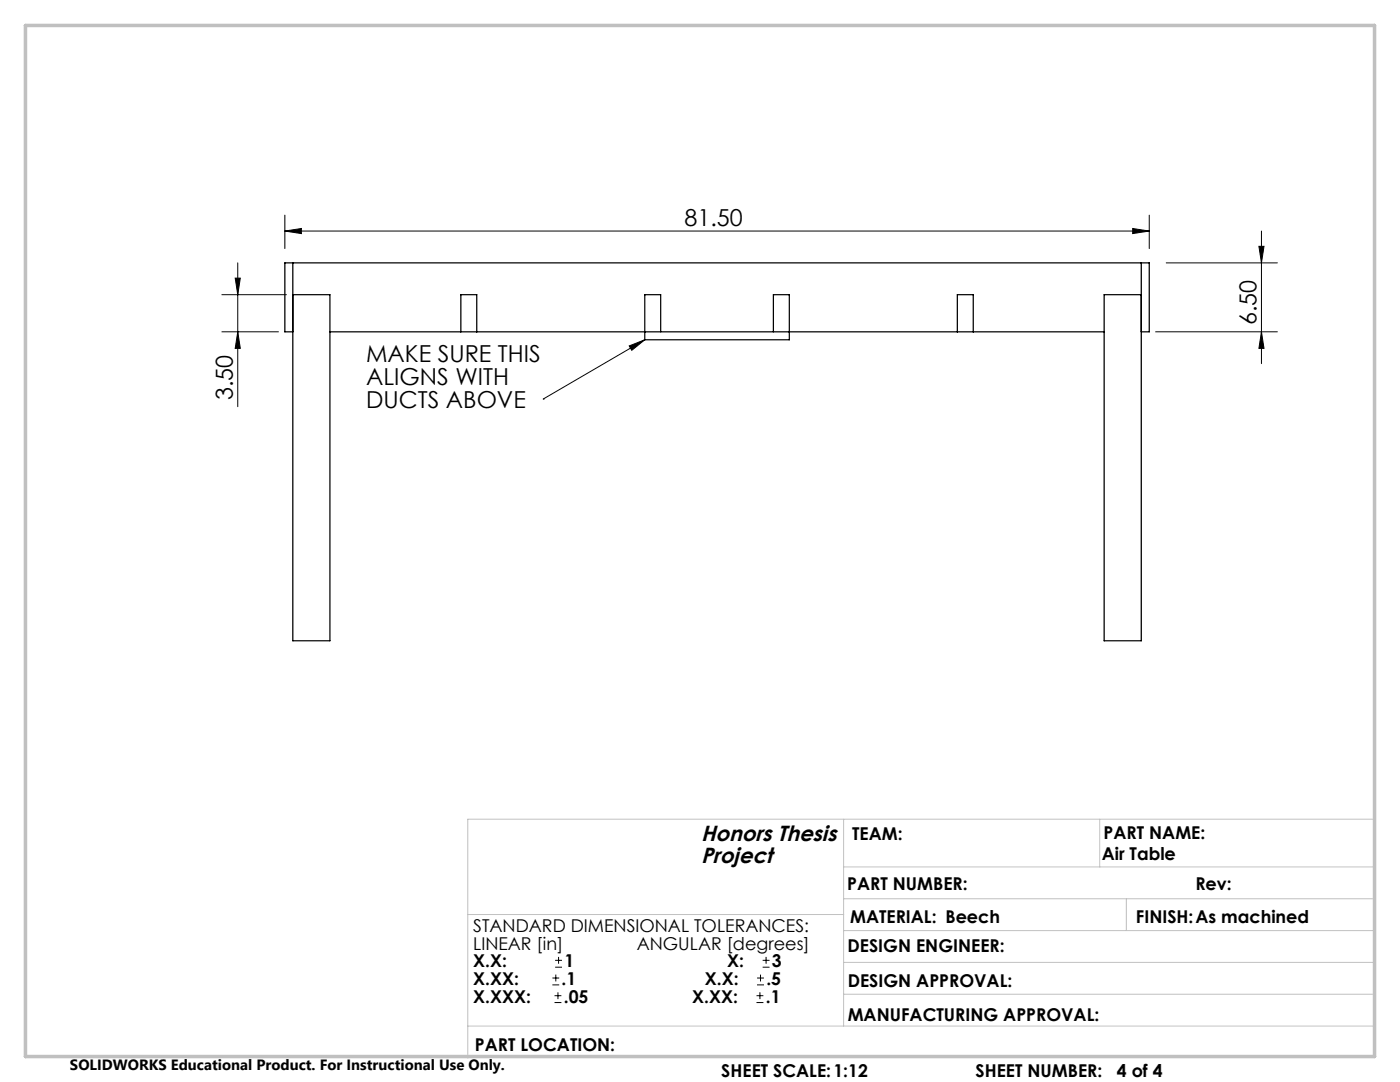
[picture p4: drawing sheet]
<svg xmlns="http://www.w3.org/2000/svg" width="279mm" height="216mm" viewBox="0 0 279 216" stroke-linecap="round" stroke-linejoin="round" font-family="sans-serif">
<path d="M58.4 52.5v75.4h7.4v-69.1h-7.4M227.8 52.5v75.4h-7.4v-69.1h7.4M58.4 66.2h-1.6v-13.7h172.6v13.7h-1.6M65.8 66.2h154.6M92 66.2v-7.4h3.1v7.4M131.9 66.2v-7.4h-3.2v9h28.8v-9h-3.2v7.4M191.1 66.2v-7.4h3.1v7.4" fill="none" stroke="#000" stroke-width=".25"/>
<g fill="none" stroke="#000" stroke-width=".2">
<path d="M44.3 58.8h12.9M46.9 55.5h1.1l-.6 3.3zM47.4 52.5v28.7M56.8 46.1l3.3-.5v1zM56.8 42.9v6.7M56.8 46.1h172.6M226.1 45.6l3.3 .5-3.3 .5zM229.4 42.9v6.7M232.7 52.5h22.2M251.2 49.2h1.1l-.5 3.3zM251.8 46.1v26.5M44.3 66.2h11.3"/>
<path d="M47.4 66.2l.6 3.3h-1.1zM108.4 79.6h.1M125.6 69l3.1-1.2-2.6 2.1zM128.7 67.8l-20.3 11.8M230.6 66.2h24.3M251.8 66.2l.5 3.3h-1.1zM110.2 196.5h1.4M110.2 195.2h1.4M110.7 198.7h1.3M110.8 193h1.4M110.8 191.6h1.4M110.9 194.5v1.3"/>
<path d="M111.4 198v1.4M111.5 190.9v1.4M151 198.7h1.3M151.1 196.5h1.4M151.1 195.2h1.4M151.7 198v1.4M151.8 194.5v1.3M152.2 193h1.4M152.2 191.6h1.4M152.9 190.9v1.4M110.7 200h1.3M151 200h1.3"/>
</g>
<path d="M168.4 179.3h105.9M168.4 163.5v41.2M168.4 173h105.9M219.5 163.5v9.5M224.8 179.3v6.4M274.3 163.5h-180.9v47.6M93.4 182.5h75M168.4 185.7h105.9M168.4 192h105.9M168.4 198.4h105.9M93.4 204.7h180.9" fill="none" stroke="#c0c0c0" stroke-width=".2"/>
<path d="M5.1 5.1h269.2v205.7h-269.2z" fill="none" stroke="#c0c0c0" stroke-width=".7"/>
<g fill="#000">
<path d="M125.6 69l3.1-1.2-2.6 2.1z"/>
<path d="M46.9 55.5h1.1l-.6 3.3zM47.4 66.2l.6 3.3h-1.1z"/>
<path d="M56.8 46.1l3.3-.5v1zM226.1 45.6l3.3 .5-3.3 .5z"/>
<path d="M251.8 66.2l.5 3.3h-1.1zM251.2 49.2h1.1l-.5 3.3z"/>
</g>
<g font-size="4.7">
<text x="136.6" y="45.1">81.50</text>
<text x="250.7" y="64.9" transform="rotate(-90 250.7 64.9)">6.50</text>
<text x="73.1" y="72.3">MAKE SURE THIS</text>
<text x="73.1" y="76.8">ALIGNS WITH</text>
<text x="46.4" y="79.9" transform="rotate(-90 46.4 79.9)">3.50</text>
<text x="73.1" y="81.3">DUCTS ABOVE</text>
</g>
<g font-size="4.4">
<text x="139.9" y="167.9">Honors Thesis</text>
<text x="139.9" y="172.1">Project</text>
</g>
<g font-size="3.5">
<text x="170.1" y="167.6">TEAM:</text>
<text x="220.3" y="167.3">PART NAME:</text>
<text x="219.9" y="171.6">Air Table</text>
<text x="169.1" y="177.6">PART NUMBER:</text>
<text x="238.6" y="177.6">Rev:</text>
<text x="94.4" y="185.9">STANDARD DIMENSIONAL TOLERANCES:</text>
<text x="169.7" y="184.2">MATERIAL: Beech</text>
<text x="226.7" y="184.2">FINISH:As machined</text>
<text x="94.4" y="189.5">LINEAR [in]</text>
<text x="127.1" y="189.5">ANGULAR [degrees]</text>
<text x="169.1" y="190">DESIGN ENGINEER:</text>
<text x="94.4" y="196.5">X.XX:</text>
<text x="94.4" y="193">X.X:</text>
<text x="112.1" y="196.5">.1</text>
<text x="112.6" y="193">1</text>
<text x="140.7" y="196.5">X.X:</text>
<text x="145.1" y="193">X:</text>
<text x="152.9" y="196.5">.5</text>
<text x="154" y="193">3</text>
<text x="169.2" y="197">DESIGN APPROVAL:</text>
<text x="94.4" y="200.1">X.XXX:</text>
<text x="112.5" y="200.1">.05</text>
<text x="138.1" y="200.1">X.XX:</text>
<text x="152.8" y="200.1">.1</text>
<text x="169.2" y="203.7">MANUFACTURING APPROVAL:</text>
<text x="94.8" y="209.6">PART LOCATION:</text>
<text x="144" y="215">SHEET SCALE:1:12</text>
<text x="194.7" y="215">SHEET NUMBER:</text>
<text x="222.9" y="215">4 of 4</text>
</g>
<text font-size="3" x="14" y="213.5">SOLIDWORKS Educational Product. For Instructional Use Only.</text>
</svg>
